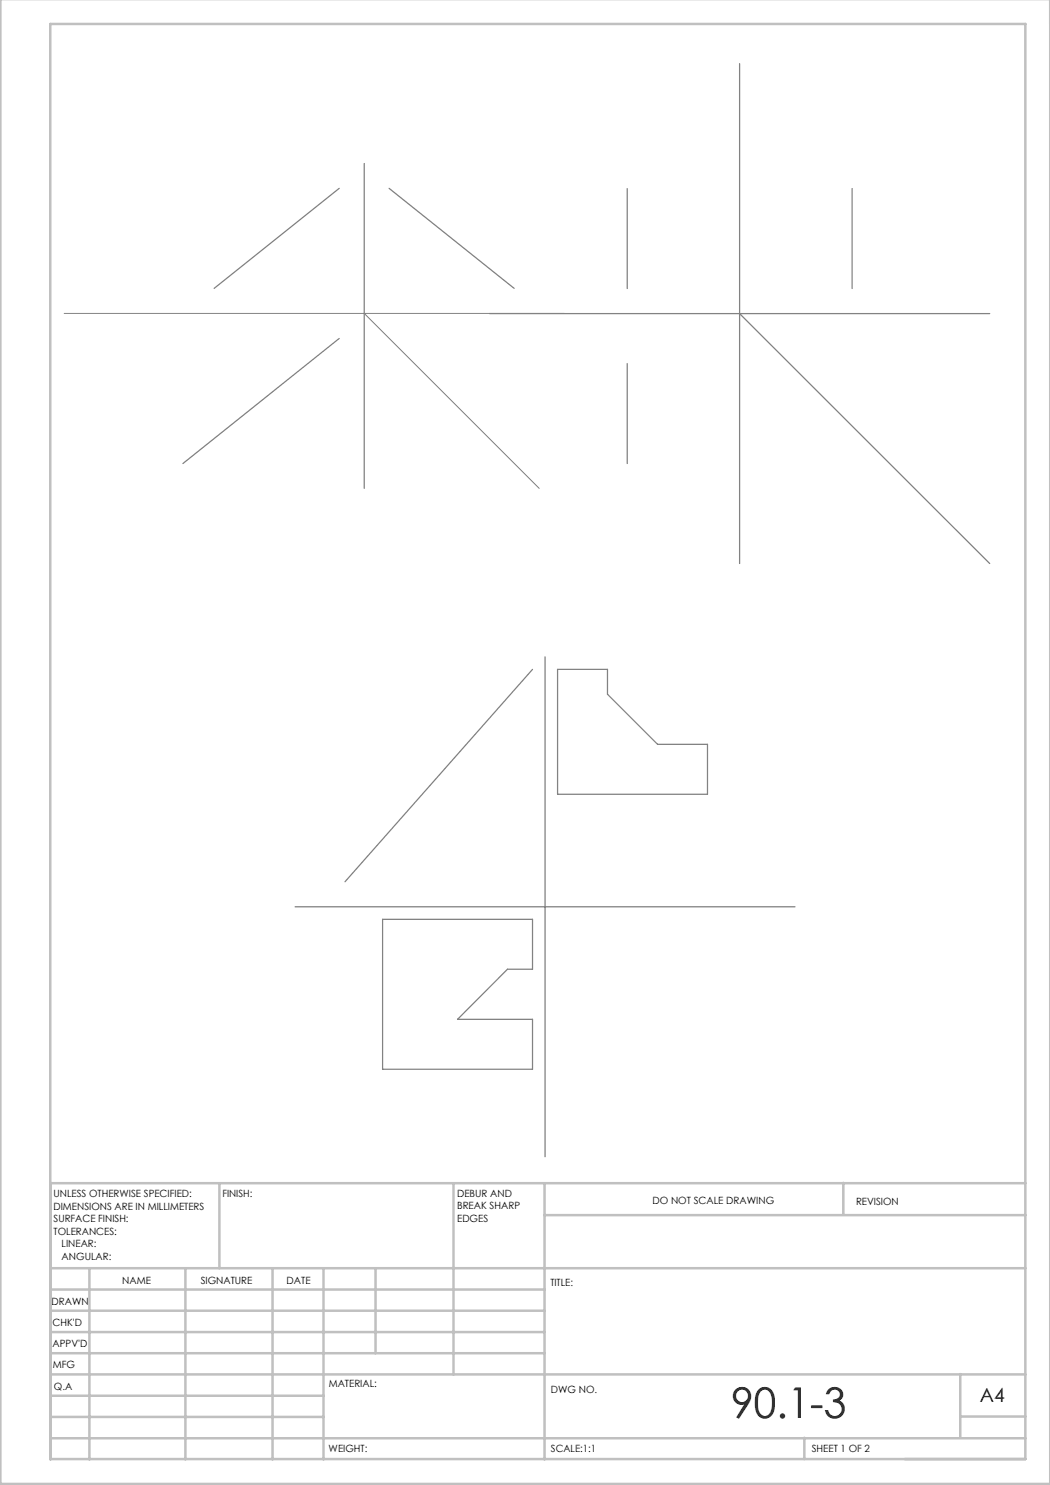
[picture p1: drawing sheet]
<svg xmlns="http://www.w3.org/2000/svg" width="210mm" height="297mm" viewBox="0 0 210 297" stroke-linecap="round" stroke-linejoin="round" font-family="sans-serif">
<g fill="none" stroke="#c0c0c0" stroke-width=".5">
<path d="M.1 -.1v296.9h209.9v-296.9M10.1 4.8h195v287h-195zM43.9 236.6v17M90.7 236.6v38.3M108.9 236.6v55.3M168.7 236.6v6.3M205.1 236.6h-195v55.3M10.1 253.6h195M10.1 257.9h98.8M17.9 253.6v38.3M37.1 253.6v38.3M54.5 253.6v38.3"/>
<path d="M64.7 253.6v38.3M75.1 253.6v17M108.9 243h96.2M10.1 270.6h98.8M10.1 266.4h98.8M10.1 262.1h98.8M10.1 279.1h54.6M10.1 274.9h195M192.1 274.8v12.7M10.1 287.7h195M10.1 283.4h54.6M160.9 287.5v4.3"/>
<path d="M192.1 283.3h13"/>
</g>
<path d="M12.8 62.7h100.1M72.8 62.7l35 35" fill="none" stroke="#808080" stroke-width=".2"/>
<g fill="none" stroke="#808080" stroke-width=".25">
<path d="M147.9 12.7v100M67.8 37.7l-25 20M72.8 32.7v65M77.8 37.7l25 20M125.4 37.7v20M170.4 37.7v20M67.8 67.7l-31.2 25M97.9 62.7h100M125.4 72.7v20M147.9 62.7l50 50M106.5 133.9l-37.5 42.5M109 131.4v99.9"/>
<path d="M111.5 133.9h10v4.9l10 10.1h10v10h-30zM59 181.4h100M76.5 183.9h30v9.9h-5l-10 10.1h15v10h-30z"/>
</g>
<text font-size="8.5" x="146.3" y="283.5">90.1-3</text>
<text font-size="3.9" x="196" y="280.4">A4</text>
<g font-size="2">
<text x="10.7" y="239.5">UNLESS OTHERWISE SPECIFIED:</text>
<text x="44.5" y="239.5">FINISH:</text>
<text x="91.4" y="239.4">DEBUR AND</text>
<text x="10.7" y="242">DIMENSIONS ARE IN MILLIMETERS</text>
<text x="10.7" y="244.5">SURFACE FINISH:</text>
<text x="91.4" y="241.9">BREAK SHARP</text>
<text x="91.4" y="244.4">EDGES</text>
<text x="130.5" y="240.8">DO NOT SCALE DRAWING</text>
<text x="171.2" y="241">REVISION</text>
<text x="10.7" y="247">TOLERANCES:</text>
<text x="12.3" y="249.5">LINEAR:</text>
<text x="12.3" y="252">ANGULAR:</text>
<text x="24.4" y="256.9">NAME</text>
<text x="40.1" y="256.8">SIGNATURE</text>
<text x="57.3" y="256.8">DATE</text>
<text x="110.1" y="257.1">TITLE:</text>
<text x="10.3" y="260.9">DRAWN</text>
<text x="10.5" y="269.3">APPV'D</text>
<text x="10.5" y="265.2">CHK'D</text>
<text x="10.6" y="273.6">MFG</text>
<text x="10.8" y="278">Q.A</text>
<text x="65.8" y="277.4">MATERIAL:</text>
<text x="110.2" y="278.5">DWG NO.</text>
<text x="65.7" y="290.4">WEIGHT:</text>
<text x="110.2" y="290.5">SCALE:1:1</text>
<text x="162.4" y="290.4">SHEET 1 OF 2</text>
</g>
</svg>
